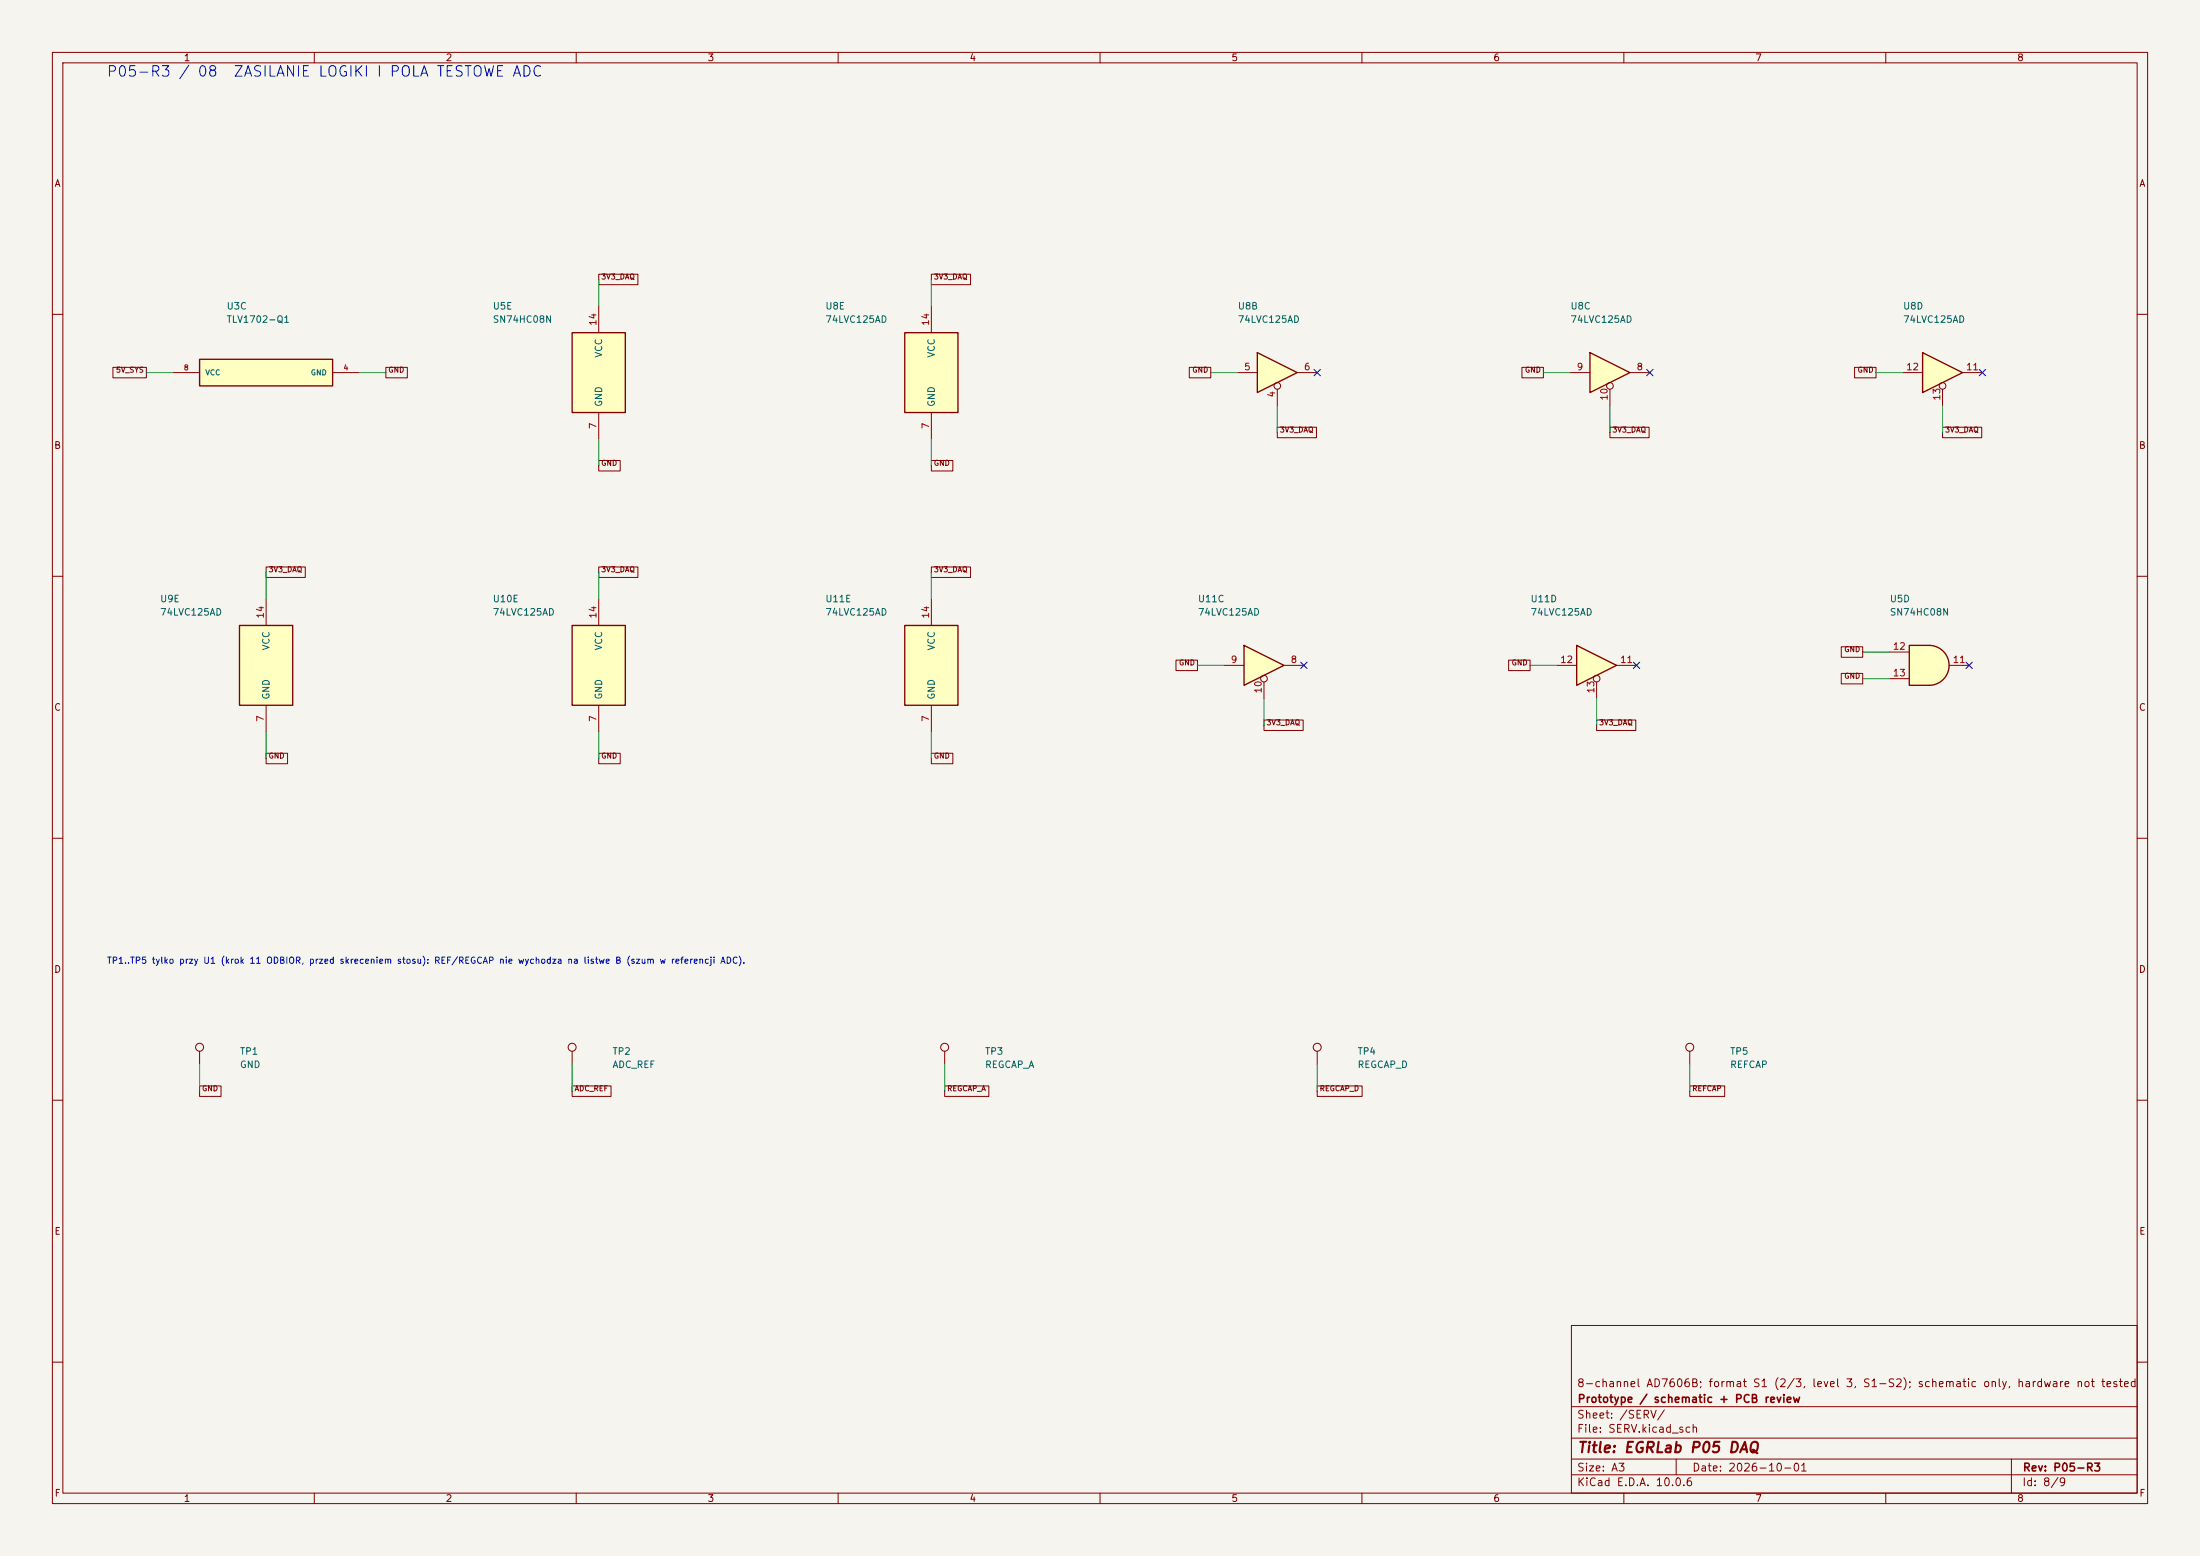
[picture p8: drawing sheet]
<svg xmlns="http://www.w3.org/2000/svg" width="420mm" height="297mm" viewBox="0 0 420 297" stroke-linecap="round" stroke-linejoin="round" font-family="sans-serif">
<path d="M0 0h420v297h-420z" fill="#f5f4ef" stroke="#f5f4ef" stroke-width=".19"/>
<g fill="none" stroke="#840000" stroke-width=".19">
<path d="M10 10h400v277h-400zM12 12h396v273h-396zM60 10v2M110 10v2M160 10v2M210 10v2M260 10v2M310 10v2M360 10v2M10 60h2M408 60h2M10 110h2"/>
<path d="M408 110h2M10 160h2M408 160h2M10 210h2M408 210h2M300 253h108v32h-108zM10 260h2M300 278.5h108M300 274.5h108M300 268.5h108M320 278.5v3M384 278.5v6.5"/>
<path d="M408 260h2M60 285v2M110 285v2M160 285v2M210 285v2M260 285v2M300 281.5h108M310 285v2M360 285v2"/>
</g>
<path d="M303.5 67.3l7.6 3.8-7.6 3.8z" fill="#ffffc2"/>
<path d="M303.5 67.3l7.6 3.8-7.6 3.8z" fill="none" stroke="#840000" stroke-width=".25"/>
<g fill="none" stroke="#840000" stroke-width=".19">
<path d="M299.7 71.1h3.8M307.3 74.3v3.2M311.1 71.1h3.9"/>
<circle cx="307.3" cy="73.7" r=".63"/>
</g>
<path d="M109.2 119.4h10.2v15.2h-10.2z" fill="#ffffc2"/>
<path d="M109.2 119.4h10.2v15.2h-10.2z" fill="none" stroke="#840000" stroke-width=".25"/>
<path d="M114.3 114.3v5.1M114.3 134.6v5.1" fill="none" stroke="#840000" stroke-width=".19"/>
<path d="M172.7 119.4h10.2v15.2h-10.2z" fill="#ffffc2"/>
<path d="M172.7 119.4h10.2v15.2h-10.2z" fill="none" stroke="#840000" stroke-width=".25"/>
<g fill="none" stroke="#840000" stroke-width=".19">
<path d="M177.8 114.3v5.1M177.8 134.6v5.1M180.3 200.7v2.5"/>
<circle cx="180.3" cy="199.9" r=".76"/>
</g>
<path d="M367 67.3l7.6 3.8-7.6 3.8z" fill="#ffffc2"/>
<path d="M367 67.3l7.6 3.8-7.6 3.8z" fill="none" stroke="#840000" stroke-width=".25"/>
<g fill="none" stroke="#840000" stroke-width=".19">
<path d="M363.2 71.1h3.8M370.8 74.3v3.2M374.6 71.1h3.9"/>
<circle cx="370.8" cy="73.7" r=".63"/>
</g>
<path d="M45.7 119.4h10.2v15.2h-10.2z" fill="#ffffc2"/>
<path d="M45.7 119.4h10.2v15.2h-10.2z" fill="none" stroke="#840000" stroke-width=".25"/>
<g fill="none" stroke="#840000" stroke-width=".19">
<path d="M50.8 114.3v5.1M50.8 134.6v5.1M251.5 200.7v2.5"/>
<circle cx="251.5" cy="199.9" r=".76"/>
</g>
<path d="M368.3 123.2a3.8 3.8 0 0 1 3.8 3.8 3.8 3.8 0 0 1-3.8 3.8z" fill="#ffffc2" stroke="#ffffc2" stroke-width=".19"/>
<path d="M364.5 123.2h3.8v7.6h-3.8z" fill="#ffffc2"/>
<path d="M364.5 123.2h3.8a3.8 3.8 0 0 1 3.8 3.8 3.8 3.8 0 0 1-3.8 3.8h-3.8z" fill="none" stroke="#840000" stroke-width=".25"/>
<path d="M360.7 124.5h3.8M360.7 129.5h3.8M372.1 127h3.8" fill="none" stroke="#840000" stroke-width=".19"/>
<path d="M38.1 68.6h25.4v5.1h-25.4z" fill="#ffffc2"/>
<path d="M38.1 68.6h25.4v5.1h-25.4z" fill="none" stroke="#840000" stroke-width=".25"/>
<path d="M33 71.1h5.1M63.5 71.1h5.1" fill="none" stroke="#840000" stroke-width=".19"/>
<path d="M301 123.2l7.6 3.8-7.6 3.8z" fill="#ffffc2"/>
<path d="M301 123.2l7.6 3.8-7.6 3.8z" fill="none" stroke="#840000" stroke-width=".25"/>
<g fill="none" stroke="#840000" stroke-width=".19">
<path d="M297.2 127h3.8M304.8 130.2v3.2M308.6 127h3.8"/>
<circle cx="304.8" cy="129.5" r=".63"/>
</g>
<path d="M240 67.3l7.6 3.8-7.6 3.8z" fill="#ffffc2"/>
<path d="M240 67.3l7.6 3.8-7.6 3.8z" fill="none" stroke="#840000" stroke-width=".25"/>
<g fill="none" stroke="#840000" stroke-width=".19">
<path d="M236.2 71.1h3.8M243.8 74.3v3.2M247.6 71.1h3.9"/>
<circle cx="243.8" cy="73.7" r=".63"/>
</g>
<path d="M172.7 63.5h10.2v15.2h-10.2z" fill="#ffffc2"/>
<path d="M172.7 63.5h10.2v15.2h-10.2z" fill="none" stroke="#840000" stroke-width=".25"/>
<g fill="none" stroke="#840000" stroke-width=".19">
<path d="M177.8 58.4v5.1M177.8 78.7v5.1M109.2 200.7v2.5"/>
<circle cx="109.2" cy="199.9" r=".76"/>
</g>
<path d="M109.2 63.5h10.2v15.2h-10.2z" fill="#ffffc2"/>
<path d="M109.2 63.5h10.2v15.2h-10.2z" fill="none" stroke="#840000" stroke-width=".25"/>
<path d="M114.3 58.4v5.1M114.3 78.7v5.1" fill="none" stroke="#840000" stroke-width=".19"/>
<path d="M237.5 123.2l7.6 3.8-7.6 3.8z" fill="#ffffc2"/>
<path d="M237.5 123.2l7.6 3.8-7.6 3.8z" fill="none" stroke="#840000" stroke-width=".25"/>
<g fill="none" stroke="#840000" stroke-width=".19">
<path d="M114.3 52.3h7.5v2h-7.5zM177.8 52.3h7.5v2h-7.5zM21.6 70.1h6.3v2h-6.3zM73.7 70.1h4.1v2h-4.1zM227 70.1h4.1v2h-4.1zM290.5 70.1h4.1v2h-4.1zM354 70.1h4.1v2h-4.1zM114.3 87.9h4.1v2h-4.1zM177.8 87.9h4.1v2h-4.1zM243.8 81.5h7.5v2.1h-7.5zM307.3 81.5h7.5v2.1h-7.5zM370.8 81.5h7.5v2.1h-7.5z"/>
<path d="M50.8 108.2h7.5v2h-7.5zM114.3 108.2h7.5v2h-7.5zM177.8 108.2h7.5v2h-7.5zM224.5 126h4.1v2h-4.1zM233.7 127h3.8M241.3 137.4h7.5v2h-7.5zM241.3 130.2v3.2M245.1 127h3.8M288 126h4.1v2h-4.1zM304.8 137.4h7.5v2h-7.5zM351.5 128.5h4.1v2h-4.1zM351.5 123.5h4.1v2h-4.1z"/>
<path d="M50.8 143.8h4.1v2h-4.1zM114.3 143.8h4.1v2h-4.1zM177.8 143.8h4.1v2h-4.1zM38.1 207.3h4.1v2h-4.1zM38.1 200.7v2.5M109.2 207.3h7.5v2h-7.5zM180.3 207.3h8.5v2h-8.5zM251.5 207.3h8.5v2h-8.5zM322.6 207.3h6.6v2h-6.6zM322.6 200.7v2.5"/>
<circle cx="241.3" cy="129.5" r=".63"/>
<circle cx="38.1" cy="199.9" r=".76"/>
<circle cx="322.6" cy="199.9" r=".76"/>
</g>
<g fill="none" stroke="#009600" stroke-width=".19">
<path d="M114.3 53.3v5.1M177.8 53.3v5.1M27.9 71.1h5.1M68.6 71.1h5.1M231.1 71.1h5.1M243.8 77.5v5.1M294.6 71.1h5.1M307.3 77.5v5.1M358.1 71.1h5.1M370.8 77.5v5.1M114.3 83.8v5.1M177.8 83.8v5.1"/>
<path d="M50.8 109.2v5.1M114.3 109.2v5.1M177.8 109.2v5.1M50.8 139.7v5.1M114.3 139.7v5.1M177.8 139.7v5.1M228.6 127h5.1M241.3 133.4v5M292.1 127h5.1M304.8 133.4v5M355.6 129.5h5.1M355.6 124.5h5.1"/>
<path d="M38.1 203.2v5.1M109.2 203.2v5.1M180.3 203.2v5.1M251.5 203.2v5.1M322.6 203.2v5.1"/>
</g>
<path d="M250.9 70.5l1.2 1.2M252.1 70.5l-1.2 1.2M314.4 70.5l1.2 1.2M315.6 70.5l-1.2 1.2M377.9 70.5l1.2 1.2M379.1 70.5l-1.2 1.2M248.3 126.4l1.2 1.2M249.5 126.4l-1.2 1.2M311.8 126.4l1.2 1.2M313 126.4l-1.2 1.2M375.3 126.4l1.2 1.2M376.5 126.4l-1.2 1.2" fill="none" stroke="#000084" stroke-width=".19"/>
<g font-size="2" fill="#0000c2">
<text x="20.2" y="15.1">P05-R3 / 08</text>
<text x="44.4" y="15.1">ZASILANIE LOGIKI I POLA TESTOWE ADC</text>
</g>
<text font-size="2" fill="#840000" x="301" y="277.8">Title: EGRLab P05 DAQ</text>
<g font-size="1.5" fill="#840000">
<text x="300.9" y="265.1">8-channel AD7606B; format S1 (2/3, level 3, S1-S2); schematic only, hardware not tested</text>
<text x="301" y="268.1">Prototype / schematic + PCB review</text>
<text x="300.9" y="273.8">File: SERV.kicad_sch</text>
<text x="300.9" y="271.1">Sheet: /SERV/</text>
<text x="300.9" y="281.2">Size: A3</text>
<text x="322.9" y="281.2">Date: 2026-10-01</text>
<text x="386" y="281.2">Rev: P05-R3</text>
<text x="300.9" y="284">KiCad E.D.A. 10.0.6</text>
<text x="385.9" y="284">Id: 8/9</text>
</g>
<g font-size="1.3" fill="#840000">
<text x="35" y="12">1</text>
<text x="85" y="12">2</text>
<text x="135" y="12">3</text>
<text x="185" y="12">4</text>
<text x="235" y="12">5</text>
<text x="285" y="12">6</text>
<text x="335" y="12">7</text>
<text x="385" y="12">8</text>
<text x="10.3" y="36">A</text>
<text x="408.3" y="36">A</text>
<text x="10.2" y="86">B</text>
<text x="408.2" y="86">B</text>
<text x="10.2" y="136">C</text>
<text x="408.2" y="136">C</text>
<text x="10.2" y="186">D</text>
<text x="408.2" y="186">D</text>
<text x="10.3" y="236">E</text>
<text x="408.3" y="236">E</text>
<text x="10.3" y="286">F</text>
<text x="35" y="287">1</text>
<text x="85" y="287">2</text>
<text x="135" y="287">3</text>
<text x="185" y="287">4</text>
<text x="235" y="287">5</text>
<text x="285" y="287">6</text>
<text x="335" y="287">7</text>
<text x="385" y="287">8</text>
<text x="408.3" y="286">F</text>
</g>
<g font-size="1.3" fill="#006464">
<text x="43.2" y="59.4">U3C</text>
<text x="94" y="59.4">U5E</text>
<text x="157.5" y="59.4">U8E</text>
<text x="236.2" y="59.4">U8B</text>
<text x="299.7" y="59.4">U8C</text>
<text x="363.2" y="59.4">U8D</text>
<text x="43.2" y="61.9">TLV1702-Q1</text>
<text x="94" y="61.9">SN74HC08N</text>
<text x="157.5" y="61.9">74LVC125AD</text>
<text x="236.2" y="61.9">74LVC125AD</text>
<text x="299.7" y="61.9">74LVC125AD</text>
<text x="363.2" y="61.9">74LVC125AD</text>
<text x="115.3" y="68.4" transform="rotate(-90 115.3 68.4)">VCC</text>
<text x="178.8" y="68.4" transform="rotate(-90 178.8 68.4)">VCC</text>
<text x="115.3" y="77.8" transform="rotate(-90 115.3 77.8)">GND</text>
<text x="178.8" y="77.8" transform="rotate(-90 178.8 77.8)">GND</text>
<text x="30.5" y="115.3">U9E</text>
<text x="30.5" y="117.8">74LVC125AD</text>
<text x="94" y="115.3">U10E</text>
<text x="94" y="117.8">74LVC125AD</text>
<text x="157.5" y="115.3">U11E</text>
<text x="157.5" y="117.8">74LVC125AD</text>
<text x="228.6" y="115.3">U11C</text>
<text x="228.6" y="117.8">74LVC125AD</text>
<text x="292.1" y="115.3">U11D</text>
<text x="292.1" y="117.8">74LVC125AD</text>
<text x="360.7" y="115.3">U5D</text>
<text x="360.7" y="117.8">SN74HC08N</text>
<text x="51.8" y="124.3" transform="rotate(-90 51.8 124.3)">VCC</text>
<text x="115.3" y="124.3" transform="rotate(-90 115.3 124.3)">VCC</text>
<text x="178.8" y="124.3" transform="rotate(-90 178.8 124.3)">VCC</text>
<text x="51.8" y="133.6" transform="rotate(-90 51.8 133.6)">GND</text>
<text x="115.3" y="133.6" transform="rotate(-90 115.3 133.6)">GND</text>
<text x="178.8" y="133.6" transform="rotate(-90 178.8 133.6)">GND</text>
<text x="45.7" y="201.6">TP1</text>
<text x="116.8" y="201.6">TP2</text>
<text x="187.9" y="201.6">TP3</text>
<text x="259.1" y="201.6">TP4</text>
<text x="330.2" y="201.6">TP5</text>
<text x="45.7" y="204.2">GND</text>
<text x="116.8" y="204.2">ADC_REF</text>
<text x="187.9" y="204.2">REGCAP_A</text>
<text x="259.1" y="204.2">REGCAP_D</text>
<text x="330.2" y="204.2">REFCAP</text>
</g>
<g font-size="1.3" fill="#a90000">
<text x="114.2" y="62.3" transform="rotate(-90 114.2 62.3)">14</text>
<text x="177.7" y="62.3" transform="rotate(-90 177.7 62.3)">14</text>
<text x="237.4" y="71">5</text>
<text x="248.8" y="71">6</text>
<text x="300.9" y="71">9</text>
<text x="312.3" y="71">8</text>
<text x="363.8" y="71">12</text>
<text x="375.2" y="71">11</text>
<text x="243.7" y="76" transform="rotate(-90 243.7 76)">4</text>
<text x="307.2" y="76.6" transform="rotate(-90 307.2 76.6)">10</text>
<text x="370.7" y="76.6" transform="rotate(-90 370.7 76.6)">13</text>
<text x="114.2" y="82" transform="rotate(-90 114.2 82)">7</text>
<text x="177.7" y="82" transform="rotate(-90 177.7 82)">7</text>
<text x="50.7" y="118.2" transform="rotate(-90 50.7 118.2)">14</text>
<text x="114.2" y="118.2" transform="rotate(-90 114.2 118.2)">14</text>
<text x="177.7" y="118.2" transform="rotate(-90 177.7 118.2)">14</text>
<text x="361.2" y="124.3">12</text>
<text x="234.9" y="126.9">9</text>
<text x="246.3" y="126.9">8</text>
<text x="297.7" y="126.9">12</text>
<text x="309.2" y="126.9">11</text>
<text x="361.2" y="129.4">13</text>
<text x="372.7" y="126.9">11</text>
<text x="50.7" y="137.9" transform="rotate(-90 50.7 137.9)">7</text>
<text x="114.2" y="137.9" transform="rotate(-90 114.2 137.9)">7</text>
<text x="177.7" y="137.9" transform="rotate(-90 177.7 137.9)">7</text>
<text x="241.2" y="132.5" transform="rotate(-90 241.2 132.5)">10</text>
<text x="304.7" y="132.5" transform="rotate(-90 304.7 132.5)">13</text>
</g>
<text font-size="1.2" fill="#0000c2" x="20.3" y="184.2">TP1..TP5 tylko przy U1 (krok 11 ODBIOR, przed skreceniem stosu): REF/REGCAP nie wychodza na listwe B (szum w referencji ADC).</text>
<g font-size="1" fill="#840000">
<text x="114.7" y="53.6">3V3_DAQ</text>
<text x="178.2" y="53.6">3V3_DAQ</text>
<text x="22" y="71.4">5V_SYS</text>
<text x="74" y="71.4">GND</text>
<text x="227.5" y="71.4">GND</text>
<text x="291" y="71.4">GND</text>
<text x="354.5" y="71.4">GND</text>
<text x="244.2" y="82.8">3V3_DAQ</text>
<text x="307.7" y="82.8">3V3_DAQ</text>
<text x="371.2" y="82.8">3V3_DAQ</text>
<text x="114.7" y="89.1">GND</text>
<text x="178.2" y="89.1">GND</text>
<text x="51.2" y="109.5">3V3_DAQ</text>
<text x="114.7" y="109.5">3V3_DAQ</text>
<text x="178.2" y="109.5">3V3_DAQ</text>
<text x="352" y="124.7">GND</text>
<text x="225" y="127.2">GND</text>
<text x="288.5" y="127.2">GND</text>
<text x="352" y="129.8">GND</text>
<text x="241.7" y="138.7">3V3_DAQ</text>
<text x="305.2" y="138.7">3V3_DAQ</text>
<text x="51.2" y="145">GND</text>
<text x="114.7" y="145">GND</text>
<text x="178.2" y="145">GND</text>
<text x="38.5" y="208.5">GND</text>
<text x="109.6" y="208.5">ADC_REF</text>
<text x="180.7" y="208.5">REGCAP_A</text>
<text x="251.8" y="208.5">REGCAP_D</text>
<text x="323" y="208.5">REFCAP</text>
</g>
<g font-size="1" fill="#a90000">
<text x="35" y="70.9">8</text>
<text x="65.5" y="70.9">4</text>
</g>
<g font-size="1" fill="#006464">
<text x="39.1" y="71.9">VCC</text>
<text x="59.2" y="71.9">GND</text>
</g>
</svg>
